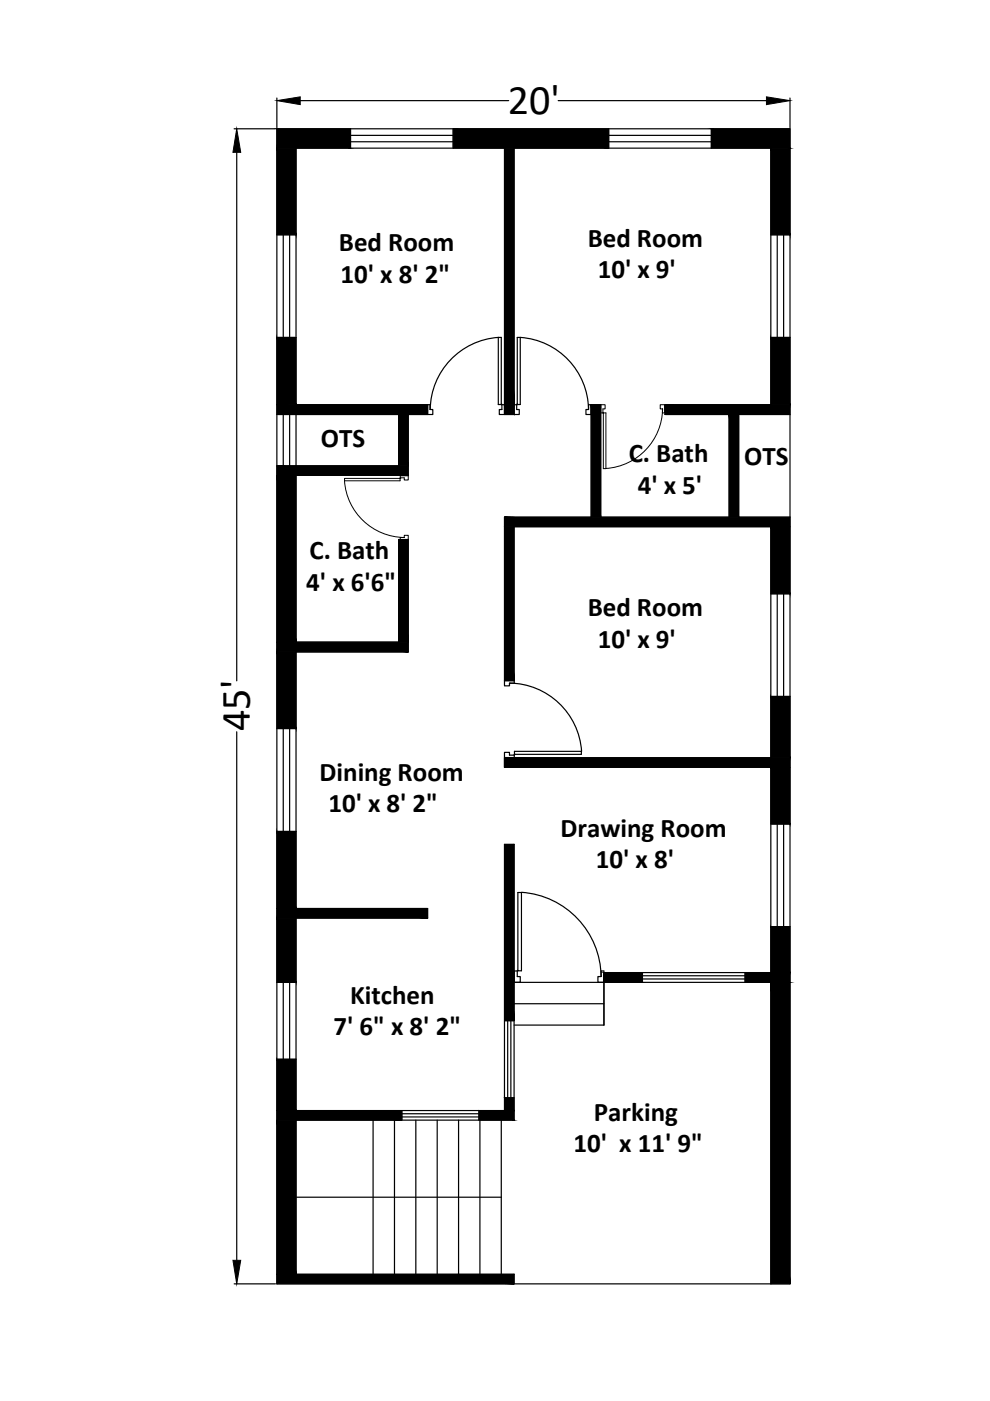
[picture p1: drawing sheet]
<svg xmlns="http://www.w3.org/2000/svg" width="210mm" height="297mm" viewBox="0 0 210 297" stroke-linecap="round" stroke-linejoin="round" font-family="sans-serif">
<g fill="#000" stroke="#000" stroke-width=".21">
<path d="M50.2 27.3l.8 5h-1.6zM58.7 21.3l5-.8v1.7zM162.5 20.5l5 .8-5 .9zM49.4 267.2h1.6l-.8 5z"/>
<path d="M58.7 31.4l4.1 18.4v-18.4zM58.7 31.4l4.1 18.4h-4.1z"/>
<path d="M58.7 27.3l15.6 4.1v-4.1zM58.7 27.3l15.6 4.1h-15.6z"/>
<path d="M107 31.4l2 54.4v-54.4zM107 31.4l2 54.4h-2z"/>
<path d="M96.1 27.3l33 4.1v-4.1zM96.1 27.3l33 4.1h-33z"/>
<path d="M150.8 27.3l16.7 4.1v-4.1zM150.8 27.3l16.7 4.1h-16.7z"/>
<path d="M163.4 31.4l4.1 18.4v-18.4zM163.4 31.4l4.1 18.4h-4.1z"/>
<path d="M58.7 71.5l4.1 14.3v-14.3zM58.7 71.5l4.1 14.3h-4.1z"/>
<path d="M163.4 71.5l4.1 14.3v-14.3zM163.4 71.5l4.1 14.3h-4.1z"/>
<path d="M84.5 87.9l2.1 10.9v-10.9zM84.5 87.9l2.1 10.9h-2.1z"/>
<path d="M58.7 98.8l27.9 2v-2zM58.7 98.8l27.9 2h-27.9z"/>
<path d="M58.7 85.8l32 2.1v-2.1zM58.7 85.8l32 2.1h-32z"/>
<path d="M107 85.8l2 2.1v-2.1zM107 85.8l2 2.1h-2z"/>
<path d="M125.3 85.8l2.1 23.8v-23.8zM125.3 85.8l2.1 23.8h-2.1z"/>
<path d="M154.6 87.9l2 21.7v-21.7zM154.6 87.9l2 21.7h-2z"/>
<path d="M141 85.8l26.5 2.1v-2.1zM141 85.8l26.5 2.1h-26.5z"/>
<path d="M58.7 100.8l4.1 35.3v-35.3zM58.7 100.8l4.1 35.3h-4.1z"/>
<path d="M84.5 114.4l2.1 21.7v-21.7zM84.5 114.4l2.1 21.7h-2.1z"/>
<path d="M107 111.7l2 32.6v-32.6zM107 111.7l2 32.6h-2z"/>
<path d="M107 109.6l60.5 2.1v-2.1zM107 109.6l60.5 2.1h-60.5z"/>
<path d="M163.4 111.7l4.1 14.2v-14.2zM163.4 111.7l4.1 14.2h-4.1z"/>
<path d="M58.7 138.2l4.1 16.3v-16.3zM58.7 138.2l4.1 16.3h-4.1z"/>
<path d="M58.7 136.1l27.9 2.1v-2.1zM58.7 136.1l27.9 2.1h-27.9z"/>
<path d="M163.4 147.7l4.1 13v-13zM163.4 147.7l4.1 13h-4.1z"/>
<path d="M58.7 176.3l4.1 16.3v-16.3zM58.7 176.3l4.1 16.3h-4.1z"/>
<path d="M107 179l2 37.4v-37.4zM107 179l2 37.4h-2z"/>
<path d="M107 160.7l60.5 2v-2zM107 160.7l60.5 2h-60.5z"/>
<path d="M163.4 162.7l4.1 12v-12zM163.4 162.7l4.1 12h-4.1z"/>
<path d="M58.7 194.6l4.1 13.7v-13.7zM58.7 194.6l4.1 13.7h-4.1z"/>
<path d="M58.7 192.6l32 2v-2zM58.7 192.6l32 2h-32z"/>
<path d="M163.4 196.5l4.1 9.7v-9.7zM163.4 196.5l4.1 9.7h-4.1z"/>
<path d="M128 206.2l8.2 2.1v-2.1zM128 206.2l8.2 2.1h-8.2z"/>
<path d="M158 206.2l9.5 2.1v-2.1zM158 206.2l9.5 2.1h-9.5z"/>
<path d="M163.4 208.3l4.1 63.9v-63.9zM163.4 208.3l4.1 63.9h-4.1z"/>
<path d="M58.7 224.6l4.1 10.9v-10.9zM58.7 224.6l4.1 10.9h-4.1z"/>
<path d="M58.7 237.5l4.1 32.7v-32.7zM58.7 237.5l4.1 32.7h-4.1z"/>
<path d="M58.7 235.5l26.5 2v-2zM58.7 235.5l26.5 2h-26.5z"/>
<path d="M107 232.7l2 2.8v-2.8zM107 232.7l2 2.8h-2z"/>
<path d="M101.5 235.5l7.5 2v-2zM101.5 235.5l7.5 2h-7.5z"/>
<path d="M58.7 270.2l50.3 2v-2zM58.7 270.2l50.3 2h-50.3z"/>
</g>
<g fill="none" stroke="#000" stroke-width=".25">
<path d="M49.6 27.3h8.8M50.2 32.3v112.1M58.7 27.3h108.8v244.9h-108.8zM58.7 20.8v6.3M63.7 21.3h44.2M74.3 28.7h21.8M74.3 30.1h21.8M74.3 27.3v4.1M96.1 27.3v4.1M118.3 21.3h44.2M129.1 28.7h21.7M129.1 30.1h21.7"/>
<path d="M129.1 27.3v4.1M150.8 27.3v4.1M167.5 20.8v6.3M58.7 49.8h4.1M60.1 49.8v21.7M61.4 49.8v21.7M163.4 49.8h4.1M164.8 49.8v21.7M166.1 49.8v21.7M58.7 71.5h4.1M105.6 71.5h.7v14.3h-.7zM105.7 71.5a15.5 15.5 0 0 0-14.5 15.3"/>
<path d="M109.7 71.5h.6v14.3h-.6zM110.3 71.5a15.5 15.5 0 0 1 14.5 15.3M163.4 71.5h4.1M58.7 87.9h25.8v10.9h-25.8M60.1 87.9v10.9M61.4 87.9v10.9M62.8 87.9v10.9M90.7 87.9h1.1v-1.1h-.6v-1h-28.4v-54.4h44.2v56.5M90.7 87.9h-4.1v12.9h-23.8v35.3h21.7v-21.7h2.1v23.8h-23.8v54.4h27.9v2h-27.9v40.9h44.2v-56.5h2v58.5h-46.2v32.7h46.2v2M90.7 85.8v2.1M107 85.8h-.6v1h-.5v1.1h1.1M107 87.9h2"/>
<path d="M109 85.8h.5v1h.6v1.1h-1.1M124.8 86.8h-.6v1.1h1.1M124.8 86.8v-1h2.6v23.8h27.2v-21.7h-13.6v-2.1h22.4v-54.4h-54.4v56.5M125.3 85.8v23.8h-18.3v34.7M167.5 87.9h-10.9v21.7h10.9M163.4 125.9h4.1M164.8 125.9v21.8M166.1 125.9v21.8M50.2 155.2v112M58.7 154.5h4.1M60.1 154.5v21.8M61.4 154.5v21.8"/>
<path d="M107 144.3v1.1h1v-.5h1v-.6M107 159.5h1v.6h1v.5h-2zM107 144.3h2v-32.6h54.4v49h-56.4v2h56.4v43.5h-35.4v11.1h-19M108 144.8a15.5 15.5 0 0 1 15.3 14.5M109.1 159.3h14.2v.6h-14.2zM163.4 147.7h4.1M58.7 176.3h4.1M163.4 174.7h4.1M164.8 174.7v21.8M166.1 174.7v21.8M109.8 189.2h.8v16.6h-.8zM110.6 189.2a18.1 18.1 0 0 1 16.8 17.8"/>
<path d="M163.4 196.5h4.1M58.7 208.3h4.1M60.1 208.3v16.3M61.4 208.3v16.3M107 216.4h2M107.6 216.4v16.3M108.3 216.4v16.3M109 208.3h54.4v63.9M109 212.8h19M109 205.9h.7v1.2h.6v1.2h-1.3zM127.5 207.1h-.7v1.2h1.2M128 205.9h-.5v1.2"/>
<path d="M136.2 207.6h21.8M136.2 206.9h21.8M136.2 206.2v2.1M158 206.2v2.1M58.7 224.6h4.1M79.1 237.5v32.7M83.6 237.5v32.7M85.2 236.1h16.3M85.2 236.8h16.3M85.2 235.5v2M88.2 237.5v32.7M92.7 237.5v32.7"/>
<path d="M97.2 237.5v32.7M101.5 235.5v2M101.8 237.5v32.7M106.3 237.5v32.7M107 232.7h2M62.8 253.8h43.5M49.6 272.2h8.8"/>
<circle cx="106.3" cy="85.7" r=".06"/>
<circle cx="109.7" cy="85.7" r=".06"/>
<circle cx="109.1" cy="160" r=".06"/>
<circle cx="109.7" cy="205.8" r=".06"/>
</g>
<g fill="none" stroke="#000" stroke-width=".21">
<path d="M90.7 85.8v2.1M125.3 85.8v2.1M127.4 85.8h.9v.9h-.5v.8h-.4zM127.9 87.5h.6v11.9h-.6zM140 85.8h.9v1.7h-.5v-.8h-.4zM140.5 86.6a12.9 12.9 0 0 1-12 12.7M73 101.9a12.9 12.9 0 0 0 12.7 12.1M73.1 101.4h11.7v.5h-11.7zM84.9 114h.8v-.5h.9v.9h-1.7zM84.9 100.9h1.7v.9h-.9v-.5h-.8zM107 144.3h2M128 205.9v2.4"/>
<circle cx="127.9" cy="87.5" r=".06"/>
<circle cx="84.9" cy="101.4" r=".06"/>
</g>
<g font-size="8.9">
<text x="107.6" y="24.2">20'</text>
<text x="53" y="155.1" transform="rotate(-90 53 155.1)">45'</text>
</g>
<g font-size="5.7">
<text x="71.9" y="53.2">Bed Room</text>
<text x="124.6" y="52.3">Bed Room</text>
<text x="72.2" y="59.9">10' x 8' 2&quot;</text>
<text x="126.7" y="59">10' x 9'</text>
<text x="68.1" y="94.7">OTS</text>
<text x="133.3" y="98">C. Bath</text>
<text x="157.8" y="98.6">OTS</text>
<text x="135.2" y="104.7">4' x 5'</text>
<text x="65.6" y="118.6">C. Bath</text>
<text x="64.9" y="125.3">4' x 6'6&quot;</text>
<text x="124.6" y="130.7">Bed Room</text>
<text x="126.7" y="137.4">10' x 9'</text>
<text x="67.8" y="165.5">Dining Room</text>
<text x="69.6" y="172.2">10' x 8' 2&quot;</text>
<text x="118.9" y="177.4">Drawing Room</text>
<text x="126.4" y="184.1">10' x 8'</text>
<text x="74.2" y="212.8">Kitchen</text>
<text x="70.7" y="219.5">7' 6&quot; x 8' 2&quot;</text>
<text x="125.9" y="237.6">Parking</text>
<text x="121.6" y="244.3">10' x 11' 9&quot;</text>
</g>
</svg>
